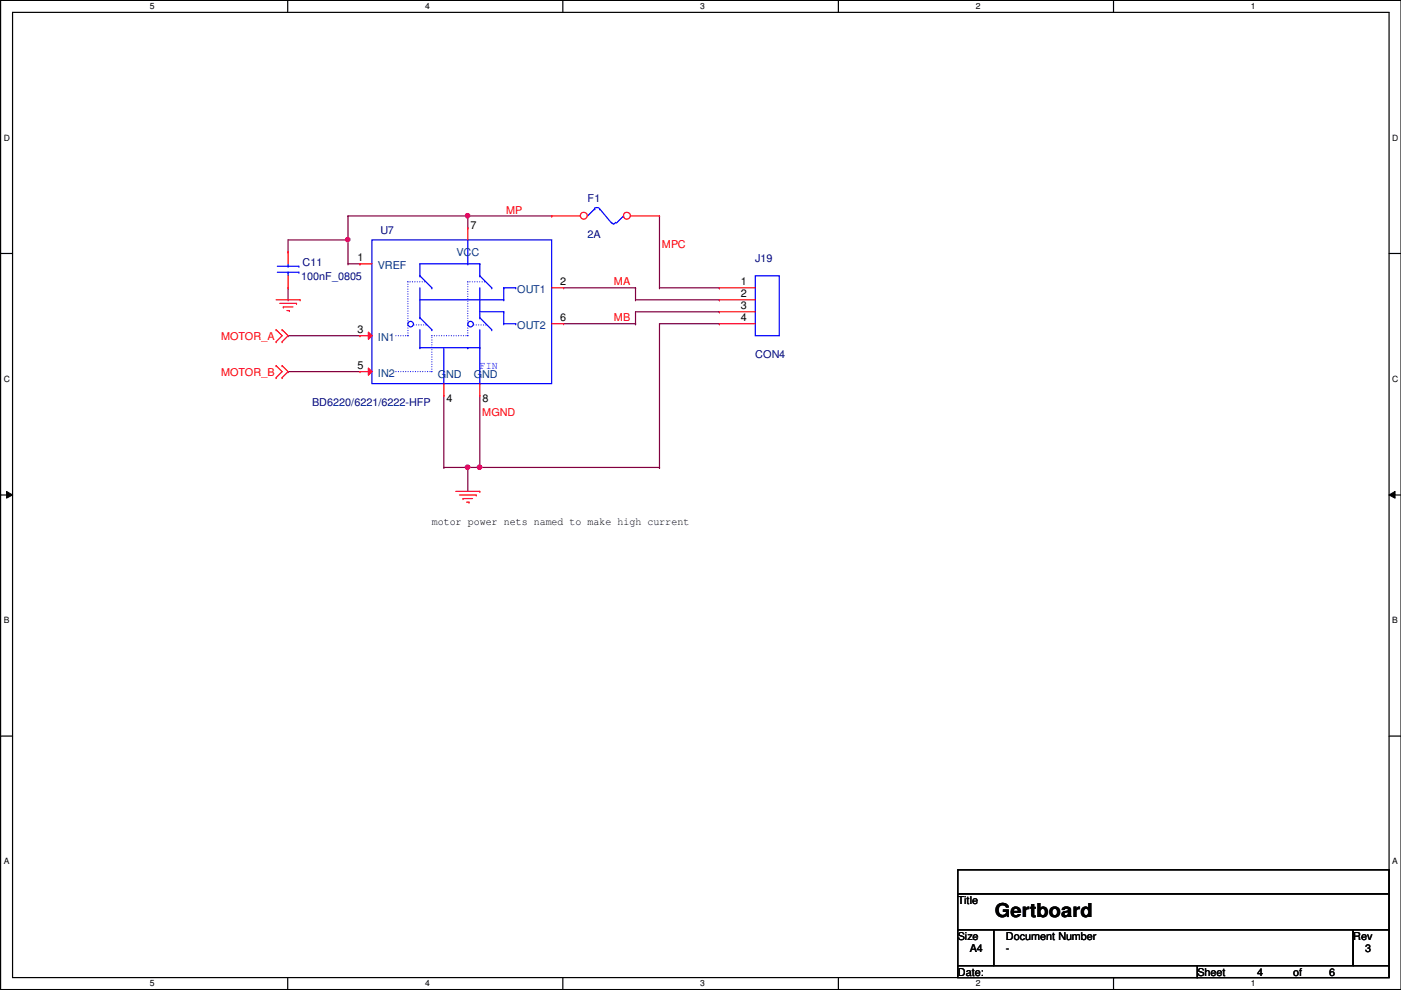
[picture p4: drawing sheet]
<svg xmlns="http://www.w3.org/2000/svg" width="297mm" height="210mm" viewBox="0 0 297 210" stroke-linecap="round" stroke-linejoin="round" font-family="sans-serif">
<path d="M.1 .1h296.9v209.8h-296.9zM2.7 2.6h291.8v204.7h-291.8z" fill="none" stroke="#000" stroke-width=".25"/>
<g fill="#fff">
<path d="M31.8 .3h1v2.1h-1z"/>
<path d="M31.8 207.6h1v2h-1z"/>
</g>
<path d="M61 .1v2.5M61 207.3v2.6" fill="none" stroke="#000" stroke-width=".25"/>
<g fill="#fff">
<path d="M90.1 .3h1v2.1h-1z"/>
<path d="M90.1 207.6h1v2h-1z"/>
</g>
<path d="M119.3 .1v2.5M119.3 207.3v2.6" fill="none" stroke="#000" stroke-width=".25"/>
<g fill="#fff">
<path d="M148.5 .3h1v2.1h-1z"/>
<path d="M148.5 207.6h1v2h-1z"/>
</g>
<path d="M177.8 .1v2.5M177.8 207.3v2.6" fill="none" stroke="#000" stroke-width=".25"/>
<g fill="#fff">
<path d="M206.9 .3h1v2.1h-1z"/>
<path d="M206.9 207.6h1v2h-1z"/>
</g>
<path d="M236.1 .1v2.5M236.1 207.3v2.6" fill="none" stroke="#000" stroke-width=".25"/>
<g fill="#fff">
<path d="M265.2 .3h1v2.1h-1z"/>
<path d="M265.2 207.6h1v2h-1z"/>
<path d="M.8 28.2h1.3v2h-1.3z"/>
<path d="M295.2 28.2h1.3v2h-1.3z"/>
<path d="M.8 79.3h1.3v2.1h-1.3z"/>
<path d="M295.2 79.3h1.3v2.1h-1.3z"/>
</g>
<path d="M.1 53.8h2.6M294.5 53.8h2.5" fill="none" stroke="#000" stroke-width=".25"/>
<g fill="#fff">
<path d="M.8 130.6h1.2v2h-1.2z"/>
<path d="M295.2 130.6h1.2v2h-1.2z"/>
</g>
<path d="M.1 105h2.6M294.5 105h2.5" fill="none" stroke="#000" stroke-width=".25"/>
<path d="M1.4 104.2l1.3 .8-1.3 .7zM294.5 105l1.3-.8v1.5z" fill="#000"/>
<path d="M1.4 104.2l1.3 .8-1.3 .7zM294.5 105l1.3-.8v1.5z" fill="none" stroke="#000" stroke-width=".21"/>
<g fill="#fff">
<path d="M.8 181.7h1.1v2h-1.1z"/>
<path d="M295.2 181.7h1.1v2h-1.1z"/>
</g>
<path d="M.1 156.1h2.6M294.5 156.1h2.5" fill="none" stroke="#000" stroke-width=".25"/>
<g fill="none" stroke="#800040" stroke-width=".25">
<path d="M61.1 53.4h.1M61.1 50.9v2.5M73.8 45.8h.1M73.8 45.8h25.4v2.5M99.2 48.3h.1M61.1 63.6h.1M61.1 61v2.6M119.5 68.7h15.2M119.5 61h15.2M134.7 68.7h.1M134.7 61h.1M152.5 68.7h.1"/>
<path d="M152.5 68.7h-12.7v30.4M99.2 99.1h2.5M101.7 99.1h.1M139.8 99.1h.1"/>
</g>
<circle cx="99.1" cy="45.8" r=".48" fill="#f0f"/>
<circle cx="99.1" cy="45.8" r=".48" fill="none" stroke="#f0f" stroke-width=".25"/>
<path d="M73.8 56h.1M73.8 56h2.5M73.8 50.9v5.1M76.3 56h.1M61.1 78.8h.1M61.1 78.8h15.2M134.7 68.7h.1M134.7 63.6h.1M134.7 61v2.6M134.7 66.1v2.6M101.7 99.1h.1M101.7 83.9v15.2" fill="none" stroke="#800040" stroke-width=".25"/>
<circle cx="73.7" cy="50.8" r=".48" fill="#f0f"/>
<circle cx="73.7" cy="50.8" r=".48" fill="none" stroke="#f0f" stroke-width=".25"/>
<path d="M61.1 50.9h12.7M73.8 50.9h.1M61.1 71.2h.1M61.1 71.2h15.2M134.7 66.1h17.8M152.5 66.1h.1M99.2 99.1h.1M99.2 99.1v5.1" fill="none" stroke="#800040" stroke-width=".25"/>
<circle cx="99.1" cy="99.1" r=".48" fill="#f0f"/>
<circle cx="99.1" cy="99.1" r=".48" fill="none" stroke="#f0f" stroke-width=".25"/>
<path d="M101.7 99.1h38.1M139.8 99.1h.1" fill="none" stroke="#800040" stroke-width=".25"/>
<circle cx="101.7" cy="99.1" r=".48" fill="#f0f"/>
<circle cx="101.7" cy="99.1" r=".48" fill="none" stroke="#f0f" stroke-width=".25"/>
<g fill="none" stroke="#800040" stroke-width=".25">
<path d="M73.8 50.9h.1M73.8 45.8v5.1M99.2 45.8h17.8M117 45.8h.1M139.8 45.8v15.2M134.7 63.6h17.8M139.8 61h.1M139.8 61h12.7M152.5 63.6h.1M152.5 61h.1M94.1 99.1h.1M94.1 83.9v15.2"/>
<path d="M94.1 99.1h5.1M99.2 99.1h.1"/>
</g>
<g fill="none" stroke="#f00" stroke-width=".25">
<path d="M58.5 77.6h.1M58.5 72.5h.1M58.5 69.9h.1M58.5 63.6h5.1M58.5 77.6l1.3 1.2-1.3 1.3M58.5 69.9l1.3 1.3-1.3 1.3M59.3 64.3h3.6M59.8 77.6h.1M59.8 69.9h.1M59.8 72.5h.1M59.8 77.6l1.3 1.2-1.3 1.3M59.8 69.9l1.3 1.3-1.3 1.3"/>
<path d="M60.1 65.1h.1M60.1 65.1h2M60.8 65.9h.5M61.3 65.9h.1M62.9 64.3h.1M63.6 63.6h.1M58.5 80.1h.1M59.8 80.1h.1M96.6 104.2h5.1M97.4 105h3.6M98.2 105.7h.1M98.2 105.7h2"/>
<path d="M98.9 106.5h.5M99.4 106.5h.1M101 105h.1M101.7 104.2h.1"/>
</g>
<path d="M203.1 184.5h91.4v5.1h-91.4zM203.1 189.6h91.4v7.6h-91.4zM203.1 197.2h7.6v7.6h-7.6zM210.7 197.2h76.2v7.6h-76.2zM286.9 197.2h7.6v7.6h-7.6zM203.1 204.8h50.8v2.5h-50.8zM253.9 204.8h40.6v2.5h-40.6z" fill="none" stroke="#000" stroke-width=".25"/>
<path d="M126 44.2l.5-.2 .5 .2M126.1 44.3h.1M126.1 44.3l-1.5 1.5M127.1 44.3h.1M127.1 44.3l2.6 3M129.7 47.2l.1 .1a.41 .41 0 0 0 .4 .2 .41 .41 0 0 0 .3-.3M132.2 45.8h.1M132.2 45.8l-1.5 1.5" fill="none" stroke="#00f" stroke-width=".25"/>
<circle cx="123.8" cy="45.8" r=".73" fill="#fff"/>
<g fill="none" stroke="#f00" stroke-width=".25">
<path d="M117 45.8h.1M117 45.8h6.1"/>
<circle cx="123.8" cy="45.8" r=".73"/>
</g>
<circle cx="132.9" cy="45.8" r=".73" fill="#fff"/>
<g fill="none" stroke="#f00" stroke-width=".25">
<path d="M61.1 53.4h.1M61.1 53.4v2.6M61.1 58.5v2.5M76.3 56h.1M76.3 56h2.6M133.7 45.8h6.1M139.8 45.8h.1M61.1 61h.1M152.5 61h.1M152.5 63.6h.1M152.5 66.1h.1M152.5 68.7h.1"/>
<path d="M152.5 61h7.6M152.5 63.6h7.6M152.5 66.1h7.6M152.5 68.7h7.6"/>
<circle cx="132.9" cy="45.8" r=".73"/>
</g>
<g fill="none" stroke="#00f" stroke-width=".25">
<path d="M58.8 57.7h4.6M58.8 56.5h4.6M61.1 56.5h.1M61.1 57.7h.1M61.1 56v.5M61.1 57.7v.8M63.4 57.7h.1M63.4 56.5h.1M78.9 50.9h38.1v30.5h-38.1zM89 58.5h.1M89 58.5l2.6 2.5M99.2 56h.1"/>
<path d="M99.2 50.9v5.1M101.7 56h.1M101.7 58.5h.1M101.7 56h-12.7v2.5M101.7 56v2.5M101.7 58.5l2.6 2.5M160.1 58.5h5.1v12.7h-5.1zM89 67.4h.1M89 73.7h.1M89 61v6.4M89 69.9v3.8M89 67.4l2.6 2.5"/>
<path d="M89 73.7h12.7M89 63.6h17.8M91.6 61h.1M91.6 69.9h.1M94.1 73.7v7.7M99.2 73.7h.1M101.7 67.4h.1M101.7 73.7h.1M101.7 61v6.4M101.7 69.9v11.5M101.7 67.4l2.6 2.5M101.7 66.1h5.1"/>
<path d="M104.3 61h.1M104.3 69.9h.1M106.8 66.1h.1M106.8 68.7h.1M106.8 63.6h.1M106.8 61h.1M106.8 61v2.6M106.8 66.1v2.6M106.8 61h2.5M106.8 68.7h2.5M109.3 61h.1M109.3 68.7h.1"/>
<path d="M94.1 81.4h.1M101.7 81.4h.1"/>
<circle cx="87.1" cy="68.7" r=".59"/>
<circle cx="99.8" cy="68.7" r=".59"/>
</g>
<g fill="none" stroke="#00f" stroke-width=".25" stroke-dasharray="0 .5">
<path d="M86.5 59.8h.1M86.5 59.8v11.4M90 59.8h-3.5M99.2 59.8h.1M99.2 59.8v11.4M102.7 59.8h-3.5M83.9 71.2h2.6M83.9 78.8h7.7M86.5 71.2h.1M87.8 68.9h2.5M90.3 68.9h.1M91.6 78.8h.1"/>
<path d="M91.6 78.8v-7.6M91.6 71.2h.1M91.6 71.2h7.6M99.2 71.2h.1M100.5 68.9h2.5M103 68.9h.1"/>
</g>
<path d="M78.1 70.4l.8 .8-.8 .8z" fill="#f00"/>
<path d="M76.3 71.2h.1M76.3 71.2h2.6M78.1 70.4l.8 .8-.8 .8z" fill="none" stroke="#f00" stroke-width=".25"/>
<path d="M78.1 78.1l.8 .7-.8 .8z" fill="#f00"/>
<g fill="none" stroke="#f00" stroke-width=".25">
<path d="M99.2 48.3h.1M99.2 48.3v2.6M76.3 78.8h.1M76.3 78.8h2.6M78.1 78.1l.8 .7-.8 .8zM117 61h2.5M117 68.7h2.5M119.5 61h.1M119.5 68.7h.1M94.1 83.9h.1M94.1 81.4v2.5M101.7 83.9h.1"/>
<path d="M101.7 81.4v2.5"/>
</g>
<circle cx="99.1" cy="45.8" r=".48" fill="#f0f"/>
<circle cx="99.1" cy="45.8" r=".48" fill="none" stroke="#f0f" stroke-width=".25"/>
<circle cx="73.7" cy="50.8" r=".48" fill="#f0f"/>
<circle cx="73.7" cy="50.8" r=".48" fill="none" stroke="#f0f" stroke-width=".25"/>
<circle cx="99.1" cy="99.1" r=".48" fill="#f0f"/>
<circle cx="99.1" cy="99.1" r=".48" fill="none" stroke="#f0f" stroke-width=".25"/>
<circle cx="101.7" cy="99.1" r=".48" fill="#f0f"/>
<circle cx="101.7" cy="99.1" r=".48" fill="none" stroke="#f0f" stroke-width=".25"/>
<text font-size="4.1" x="210.9" y="194.4">Gertboard</text>
<g font-size="2.3" fill="#f00">
<text x="107.3" y="45.3">MP</text>
<text x="140.3" y="52.7">MPC</text>
<text x="130.2" y="60.5">MA</text>
<text x="130.2" y="68.2">MB</text>
<text x="46.9" y="72.1">MOTOR_A</text>
<text x="46.9" y="79.8">MOTOR_B</text>
<text x="102.2" y="88.2">MGND</text>
</g>
<g font-size="2.3" fill="#000080">
<text x="124.6" y="42.9">F1</text>
<text x="80.6" y="49.5">U7</text>
<text x="124.6" y="50.5">2A</text>
<text x="63.9" y="59.4">100nF_0805</text>
<text x="64.1" y="56.4">C11</text>
<text x="160.1" y="55.6">J19</text>
<text x="160.1" y="75.9">CON4</text>
<text x="66.2" y="86.1">BD6220/6221/6222-HFP</text>
</g>
<g font-size="2.3">
<text x="99.8" y="48.6">7</text>
<text x="75.8" y="55.4">1</text>
<text x="118.7" y="60.5">2</text>
<text x="157.1" y="60.5">1</text>
<text x="157.1" y="63">2</text>
<text x="157.1" y="65.5">3</text>
<text x="75.8" y="70.6">3</text>
<text x="118.7" y="68.1">6</text>
<text x="157.1" y="68.1">4</text>
<text x="75.8" y="78.2">5</text>
<text x="94.7" y="85.3">4</text>
<text x="102.3" y="85.3">8</text>
<text x="91.6" y="111.3">motor power nets named to make high current</text>
<text x="203.1" y="191.8">Title</text>
<text x="203.1" y="199.4">Size</text>
<text x="205.6" y="201.9">A4</text>
<text x="213.2" y="199.4">Document Number</text>
<text x="213.2" y="201.9">-</text>
<text x="286.9" y="199.4">Rev</text>
<text x="289.4" y="201.9">3</text>
<text x="203.1" y="207">Date:</text>
<text x="253.9" y="207">Sheet</text>
<text x="266.6" y="207">4</text>
<text x="274.2" y="207">of</text>
<text x="281.8" y="207">6</text>
</g>
<g font-size="2.3" fill="#004080">
<text x="80.1" y="57.1">VREF</text>
<text x="96.8" y="54.4">VCC</text>
<text x="109.7" y="62.1">OUT1</text>
<text x="109.7" y="69.8">OUT2</text>
<text x="80.1" y="72.3">IN1</text>
<text x="80.1" y="79.9">IN2</text>
<text x="92.8" y="80.2">GND</text>
<text x="100.5" y="80.2">GND</text>
</g>
<text font-size="2.3" fill="#00f" x="101.7" y="78.2">FIN</text>
<g font-size="1.8">
<text x="31.8" y="1.9">5</text>
<text x="90.1" y="1.9">4</text>
<text x="148.5" y="1.9">3</text>
<text x="206.9" y="1.9">2</text>
<text x="265.2" y="1.9">1</text>
<text x=".8" y="29.8">D</text>
<text x="295.2" y="29.8">D</text>
<text x=".8" y="80.9">C</text>
<text x="295.2" y="80.9">C</text>
<text x=".8" y="132.2">B</text>
<text x="295.2" y="132.2">B</text>
<text x=".8" y="183.3">A</text>
<text x="295.2" y="183.3">A</text>
<text x="31.8" y="209.2">5</text>
<text x="90.1" y="209.2">4</text>
<text x="148.5" y="209.2">3</text>
<text x="206.9" y="209.2">2</text>
<text x="265.2" y="209.2">1</text>
</g>
</svg>
